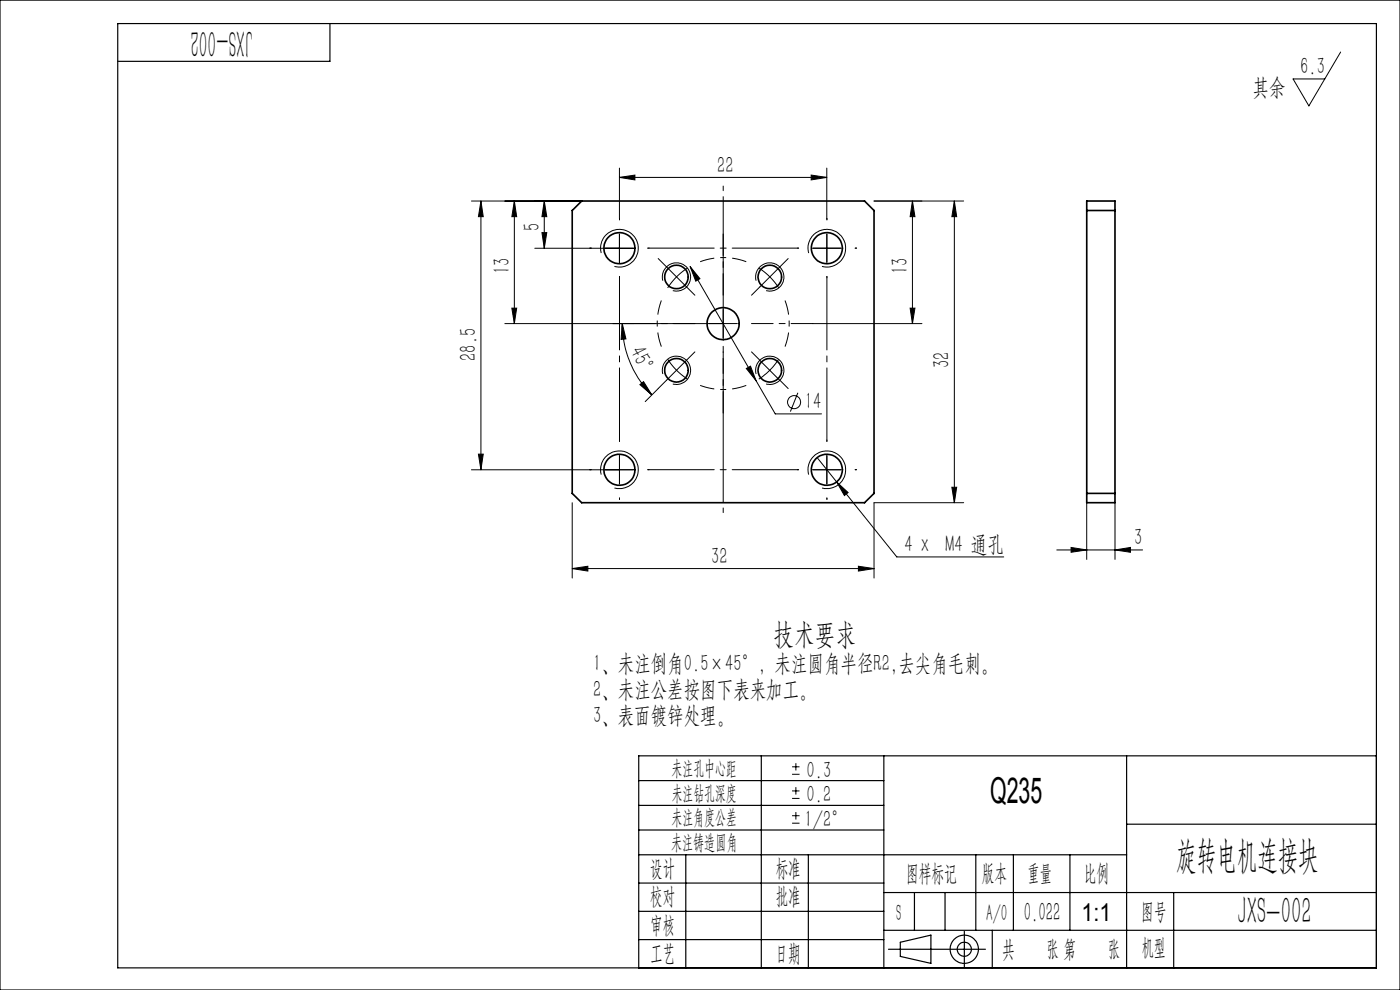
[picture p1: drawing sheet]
<svg xmlns="http://www.w3.org/2000/svg" width="297mm" height="210mm" viewBox="0 0 297 210" stroke-linecap="round" stroke-linejoin="round" font-family="sans-serif">
<g fill="none" stroke="#000" stroke-width=".21">
<path d="M284.4 11l-6.7 11.5-3.4-5.8h6.8M131.4 37.6l3.3-.5v1.1zM131.4 35.7v10.6M131.4 37.6h44M172.1 37.1l3.3 .5-3.3 .6zM175.4 35.7v10.6M100 42.6h23.4M102 42.6v57.1M102 42.6l.5 3.4h-1zM109.1 42.6v26M109.1 42.6l.5 3.4h-1zM115 49.3h1l-.5 3.4z"/>
<path d="M115.5 42.6v10.1M115.5 42.6l.5 3.4h-1zM127.5 53.7a4 4 0 0 1 3.5-5 4 4 0 0 1 4.4 4.3 4 4 0 0 1-5 3.5M131.4 49.7v6M134.4 52.7h-20.9M140.6 59.5a3 3 0 0 1 2.7-3.7 3 3 0 0 1 3.2 3.2 3 3 0 0 1-3.8 2.7M146.4 56.5l2.1 2.6-.9 .5zM146.4 56.5l18.1 31.3h9.8M160.4 59.5a3 3 0 0 1 2.6-3.7 3 3 0 0 1 3.3 3.2 3 3 0 0 1-3.8 2.7M171.6 53.7a4 4 0 0 1 3.5-5 4 4 0 0 1 4.3 4.3 4 4 0 0 1-5 3.5M172.4 52.7h6M175.4 49.7v6"/>
<path d="M185.4 42.6h19M193.6 42.6l.5 3.4h-1zM193.6 42.6v26M202.5 42.6v64M202.5 42.6l.5 3.4h-1.1zM107.1 68.6h46.3M108.6 65.4h1l-.5 3.2zM132 68.6l.8 3.3-1 .1zM132 68.6a21.6 21.6 0 0 0 6.3 15.2M140.6 79.3a2.99 2.99 0 0 1 2.6-3.7 2.99 2.99 0 0 1 3.3 3.2 2.99 2.99 0 0 1-3.8 2.6M158.3 78.2l.9-.5 1.2 3.1zM160.4 79.3a2.99 2.99 0 0 1 2.6-3.7 2.99 2.99 0 0 1 3.3 3.2 2.99 2.99 0 0 1-3.8 2.6"/>
<path d="M161.2 76.4l4.2 4.3M165.2 76.2a13.7 13.7 0 0 1-4.2 4.2M172.4 68.6h23.2M193.1 65.4h1l-.5 3.2zM101.5 96.3h1l-.5 3.4zM131.4 96.7v5.9M134.4 99.7h-34.4M135.7 81.6l.8-.6 1.8 2.8zM139.6 82.4l-2.7 2.8M169.3 83.3l-1.6 4M172.4 99.7h6M173.4 97.1l16.9 21h22.6"/>
<path d="M175.4 96.7v5.9M121.4 106.6v16M127.5 100.7a4 4 0 0 1 3.6-5 4 4 0 0 1 4.3 4.3 4 4 0 0 1-5 3.5M171.6 100.7a4 4 0 0 1 3.5-5 4 4 0 0 1 4.3 4.3 4 4 0 0 1-5 3.5M177.5 102.2l2.4 2.3-.8 .6zM201.9 103.4h1.1l-.5 3.2zM204.4 106.6h-19v16M224.2 116.7h18.2M227.2 116.1l3.3 .6-3.3 .4zM230.5 106.6v12.1M236.5 116.7l3.3-.6v1zM236.5 106.6v12.1"/>
<path d="M121.4 120.6l3.3-.5v1zM121.4 120.6h64M182.1 120.1l3.3 .5-3.3 .5zM168 164.2h1.6M168 162.7h1.6M168 169.4h1.6M168 167.8h1.6M168 174.6h1.6M168 173h1.6M168.8 161.9v1.5M168.8 167v1.5M168.8 172.3v1.5"/>
<circle cx="168.5" cy="85.3" r="1.39"/>
</g>
<g fill="none" stroke="#000" stroke-width=".25">
<path d="M0 0h297v210h-297zM25 5h267v200.3h-267zM70 5v8h-45M135.5 176.1h52M135.5 165.6h52M135.5 170.8h52M161.5 160.3v45M187.5 160.3v45M239 160.3v45M239 174.8h53M292 160.3h-156.5v45M135.5 181.3h103.5"/>
<path d="M135.5 199.3h52M135.5 193.3h52M135.5 187.3h52M145.5 181.3v24M171.5 181.3v24M187.5 189.3h104.5M187.5 197.3h104.5M191 199.9l6.5-1.5v6l-6.5-1.5zM194 189.3v8M200.5 189.3v8M204.6 197.5v7.7M207 181.3v16"/>
<path d="M210.5 197.3v8M215 181.3v16M227 181.3v16M249 189.3v16M188.5 201.4h20.6"/>
<circle cx="204.6" cy="201.4" r="3"/>
<circle cx="204.6" cy="201.4" r="1.49"/>
</g>
<path d="M143.5 58.7l-1.9 2.4M143.5 58.7l2.4-1.8M163.3 58.7l-2.3-1.8M163.3 58.7l1.9 2.4M143.5 78.5l2.4 1.9M143.5 78.5l-1.9-2.3" fill="none" stroke="#000" stroke-width=".21" stroke-dasharray="30.5 1.3 1.3 1.3" stroke-linecap="butt"/>
<path d="M158.3 55.5a14 14 0 0 0-9.8 0M140.3 63.7a14 14 0 0 0 0 9.8M166.5 73.5a14 14 0 0 0 0-9.8M148.5 81.8a14 14 0 0 0 9.8 0" fill="none" stroke="#000" stroke-width=".21" stroke-dasharray="30.5 1.3 1.3 1.3" stroke-dashoffset="27.4" stroke-linecap="butt"/>
<path d="M153.4 108.7v-69.2" fill="none" stroke="#000" stroke-width=".21" stroke-dasharray="30.5 1.3 1.3 1.3" stroke-dashoffset="-2.2"/>
<g fill="none" stroke="#000" stroke-width=".21" stroke-dasharray="30.5 1.3 1.3 1.3">
<path d="M125.4 52.6h-.3M131.4 46.6v-.3M131.4 58.6v.3M137.4 52.6h.3M141.4 56.6l-1.8-1.8M143.5 58.7l-2.1-2.1M143.5 58.7l2.1 2.2M163.3 58.7l2.1-2.1M163.3 58.7l-2.1 2.2M165.4 56.6l1.8-1.8M169.4 52.6h-.3M175.4 46.6v-.3"/>
<path d="M175.4 58.6v.3M175.4 52.6v-3M175.4 52.6h-3M175.4 52.6v3M175.4 52.6h3M181.4 52.6h.3M143.5 78.5l-2.1 2.2M143.5 78.5l2.1-2.1M145.6 76.4l1.8-1.8M145.6 60.9l1.8 1.7M153.4 68.6v-3M153.4 68.6h-3"/>
<path d="M153.4 68.6v3M153.4 68.6h3M161.2 76.4l-1.8-1.8M161.2 60.9l-1.8 1.7M125.4 99.6h-.3M131.4 93.6v-.3M131.4 99.6v-3M131.4 99.6h-3M131.4 99.6v3M131.4 99.6h3M137.4 99.6h.3M141.4 80.7l-1.8 1.7"/>
<path d="M165.4 80.7l1.8 1.7M169.4 99.6h-.3M175.4 93.6v-.3M175.4 99.6v-3M175.4 99.6h-3M175.4 99.6v3M175.4 99.6h3M181.4 99.6h.3M131.4 105.6v.3M175.4 105.6v.3"/>
</g>
<path d="M147.4 68.6h-13M153.4 62.6v-13M153.4 74.6v13M159.4 68.6h13" fill="none" stroke="#000" stroke-width=".21" stroke-dasharray="30.5 1.3 1.3 1.3" stroke-dashoffset="25.9"/>
<path d="M137.4 52.6h32M137.4 99.6h32" fill="none" stroke="#000" stroke-width=".21" stroke-dasharray="30.5 1.3 1.3 1.3" stroke-dashoffset="16.4"/>
<path d="M131.4 93.6v-35M175.4 93.6v-35" fill="none" stroke="#000" stroke-width=".21" stroke-dasharray="30.5 1.3 1.3 1.3" stroke-dashoffset="14.9"/>
<g fill="#000">
<path d="M146.4 56.5l1.2 3.1 .9-.5zM158.3 78.2l2.1 2.6-1.2-3.1zM131.4 37.6l3.3-.5v1.1zM172.1 37.1l3.3 .5-3.3 .6zM177.5 102.2l1.6 2.9 .8-.6z"/>
<path d="M202.5 42.6l.5 3.4h-1.1zM201.9 103.4h1.1l-.5 3.2zM115.5 42.6l.5 3.4h-1zM115 49.3h1l-.5 3.4zM109.1 42.6l.5 3.4h-1zM108.6 65.4h1l-.5 3.2zM102 42.6l.5 3.4h-1zM101.5 96.3h1l-.5 3.4z"/>
<path d="M132 68.6l.8 3.3-1 .1zM135.7 81.6l.8-.6 1.8 2.8z"/>
<path d="M193.1 65.4h1l-.5 3.2zM193.6 42.6l.5 3.4h-1z"/>
<path d="M236.5 116.7l3.3-.6v1zM227.2 116.1l3.3 .6-3.3 .4z"/>
<path d="M182.1 120.1l3.3 .5-3.3 .5zM121.4 120.6l3.3-.5v1z"/>
</g>
<g fill="none" stroke="#000" stroke-width=".35">
<path d="M121.4 44.7l2-2.1h60l2 2.1v60l-2 1.9h-60l-2-1.9zM230.5 42.6h6v64h-6zM230.5 44.7h6M230.5 104.7h6"/>
<circle cx="131.4" cy="52.7" r="3.3"/>
<circle cx="143.5" cy="58.8" r="2.51"/>
<circle cx="163.3" cy="58.8" r="2.5"/>
<circle cx="175.4" cy="52.7" r="3.3"/>
<circle cx="143.5" cy="78.6" r="2.51"/>
<circle cx="153.4" cy="68.7" r="3.4"/>
<circle cx="163.3" cy="78.5" r="2.5"/>
<circle cx="131.4" cy="99.6" r="3.3"/>
<circle cx="175.4" cy="99.6" r="3.3"/>
</g>
<g font-size="8.1">
<text x="53.6" y="6.3" transform="rotate(-180 53.6 6.3)">JXS-002</text>
<text x="249.5" y="184.2">旋转电机连接块</text>
<text x="262.5" y="196.1">JXS-002</text>
</g>
<text font-size="7.6" x="210" y="170.4">Q235</text>
<text font-size="6.3" x="164.1" y="136.5">技术要求</text>
<text font-size="5.6" x="217.2" y="195.4">0.022</text>
<text font-size="5.2" x="229.5" y="195.4">1:1</text>
<g font-size="5">
<text x="275.8" y="15.7">6.3</text>
<text x="265.7" y="20.1">其余</text>
<text x="152.2" y="36.6">22</text>
<text x="114.5" y="48.9" transform="rotate(-90 114.5 48.9)">5</text>
<text x="108.1" y="58.1" transform="rotate(-90 108.1 58.1)">13</text>
<text x="192.6" y="58.1" transform="rotate(-90 192.6 58.1)">13</text>
<text x="101" y="76.6" transform="rotate(-90 101 76.6)">28.5</text>
<text x="133.6" y="74.5" transform="rotate(64 133.6 74.5)">45°</text>
<text x="201.5" y="78" transform="rotate(-90 201.5 78)">32</text>
<text x="170.8" y="86.8">14</text>
<text x="150.9" y="119.6">32</text>
<text x="191.8" y="117.1">4 x M4 通孔</text>
<text x="240.6" y="115.6">3</text>
<text x="125.8" y="142.4">1、未注倒角0.5×45°，未注圆角半径R2,去尖角毛刺。</text>
<text x="125.8" y="147.9">2、未注公差按图下表来加工。</text>
<text x="125.8" y="153.4">3、表面镀锌处理。</text>
<text x="171.1" y="165">0.3</text>
<text x="171.1" y="170.2">0.2</text>
<text x="170.7" y="175.4">1/2°</text>
<text x="138" y="185.9">设计</text>
<text x="164.6" y="185.9">标准</text>
<text x="137.9" y="191.8">校对</text>
<text x="164.6" y="191.8">批准</text>
<text x="192.2" y="187">图样标记</text>
<text x="208.3" y="187">版本</text>
<text x="218" y="187">重量</text>
<text x="229.9" y="187">比例</text>
<text x="138" y="197.9">审核</text>
<text x="190.1" y="195.4">S</text>
<text x="209.2" y="195.4">A/0</text>
<text x="242.1" y="194.9">图号</text>
<text x="138" y="203.9">工艺</text>
<text x="164.5" y="203.9">日期</text>
<text x="212.6" y="202.9">共</text>
<text x="222" y="202.9">张 第</text>
<text x="235" y="202.9">张</text>
<text x="242.2" y="202.6">机型</text>
</g>
<g font-size="4.4">
<text x="142.5" y="164.4">未注孔中心距</text>
<text x="142.5" y="169.6">未注钻孔深度</text>
<text x="142.4" y="174.8">未注角度公差</text>
<text x="142.4" y="180.1">未注铸造圆角</text>
</g>
</svg>
